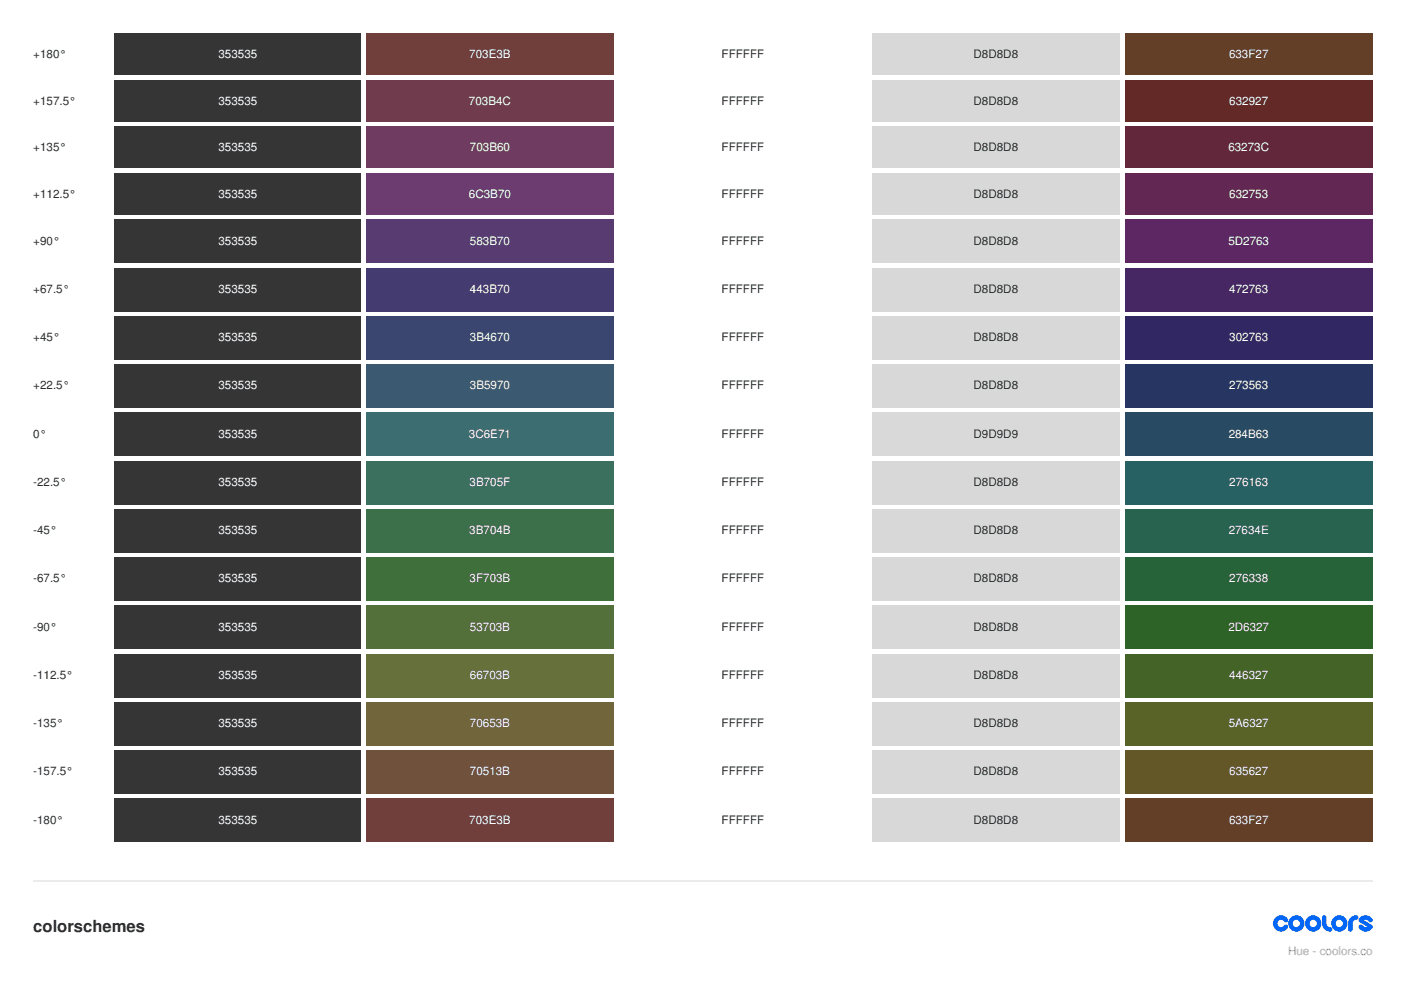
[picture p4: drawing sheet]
<svg xmlns="http://www.w3.org/2000/svg" width="297mm" height="210mm" viewBox="0 0 297 210" stroke-linecap="round" stroke-linejoin="round" font-family="sans-serif">
<path d="M24.3 7.1h52.3v8.8h-52.3z" fill="#353535"/>
<path d="M77.6 7.1h52.6v8.8h-52.6z" fill="#703e3b"/>
<path d="M131.2 7.1h52.6v8.8h-52.6z" fill="#fff"/>
<path d="M184.9 7.1h52.5v8.8h-52.5z" fill="#d8d8d8"/>
<path d="M238.5 7.1h52.5v8.8h-52.5z" fill="#633f27"/>
<path d="M24.3 16.9h52.3v8.9h-52.3z" fill="#353535"/>
<path d="M77.6 16.9h52.6v8.9h-52.6z" fill="#703b4c"/>
<path d="M131.2 16.9h52.6v8.9h-52.6z" fill="#fff"/>
<path d="M184.9 16.9h52.5v8.9h-52.5z" fill="#d8d8d8"/>
<path d="M238.5 16.9h52.5v8.9h-52.5z" fill="#632927"/>
<path d="M24.3 26.8h52.3v8.8h-52.3z" fill="#353535"/>
<path d="M77.6 26.8h52.6v8.8h-52.6z" fill="#703b60"/>
<path d="M131.2 26.8h52.6v8.8h-52.6z" fill="#fff"/>
<path d="M184.9 26.8h52.5v8.8h-52.5z" fill="#d8d8d8"/>
<path d="M238.5 26.8h52.5v8.8h-52.5z" fill="#63273c"/>
<path d="M24.3 36.7h52.3v8.8h-52.3z" fill="#353535"/>
<path d="M77.6 36.7h52.6v8.8h-52.6z" fill="#6c3b70"/>
<path d="M131.2 36.7h52.6v8.8h-52.6z" fill="#fff"/>
<path d="M184.9 36.7h52.5v8.8h-52.5z" fill="#d8d8d8"/>
<path d="M238.5 36.7h52.5v8.8h-52.5z" fill="#632753"/>
<path d="M24.3 46.6h52.3v9.1h-52.3z" fill="#353535"/>
<path d="M77.6 46.6h52.6v9.1h-52.6z" fill="#583b70"/>
<path d="M131.2 46.6h52.6v9.1h-52.6z" fill="#fff"/>
<path d="M184.9 46.6h52.5v9.1h-52.5z" fill="#d8d8d8"/>
<path d="M238.5 46.6h52.5v9.1h-52.5z" fill="#5d2763"/>
<path d="M24.3 56.8h52.3v9.2h-52.3z" fill="#353535"/>
<path d="M77.6 56.8h52.6v9.2h-52.6z" fill="#443b70"/>
<path d="M131.2 56.8h52.6v9.2h-52.6z" fill="#fff"/>
<path d="M184.9 56.8h52.5v9.2h-52.5z" fill="#d8d8d8"/>
<path d="M238.5 56.8h52.5v9.2h-52.5z" fill="#472763"/>
<path d="M24.3 67h52.3v9.2h-52.3z" fill="#353535"/>
<path d="M77.6 67h52.6v9.2h-52.6z" fill="#3b4670"/>
<path d="M131.2 67h52.6v9.2h-52.6z" fill="#fff"/>
<path d="M184.9 67h52.5v9.2h-52.5z" fill="#d8d8d8"/>
<path d="M238.5 67h52.5v9.2h-52.5z" fill="#302763"/>
<path d="M24.3 77.3h52.3v9.1h-52.3z" fill="#353535"/>
<path d="M77.6 77.3h52.6v9.1h-52.6z" fill="#3b5970"/>
<path d="M131.2 77.3h52.6v9.1h-52.6z" fill="#fff"/>
<path d="M184.9 77.3h52.5v9.1h-52.5z" fill="#d8d8d8"/>
<path d="M238.5 77.3h52.5v9.1h-52.5z" fill="#273563"/>
<path d="M24.3 87.5h52.3v9.2h-52.3z" fill="#353535"/>
<path d="M77.6 87.5h52.6v9.2h-52.6z" fill="#3c6e71"/>
<path d="M131.2 87.5h52.6v9.2h-52.6z" fill="#fff"/>
<path d="M184.9 87.5h52.5v9.2h-52.5z" fill="#d9d9d9"/>
<path d="M238.5 87.5h52.5v9.2h-52.5z" fill="#284b63"/>
<path d="M24.3 97.7h52.3v9.2h-52.3z" fill="#353535"/>
<path d="M77.6 97.7h52.6v9.2h-52.6z" fill="#3b705f"/>
<path d="M131.2 97.7h52.6v9.2h-52.6z" fill="#fff"/>
<path d="M184.9 97.7h52.5v9.2h-52.5z" fill="#d8d8d8"/>
<path d="M238.5 97.7h52.5v9.2h-52.5z" fill="#276163"/>
<path d="M24.3 108h52.3v9.1h-52.3z" fill="#353535"/>
<path d="M77.6 108h52.6v9.1h-52.6z" fill="#3b704b"/>
<path d="M131.2 108h52.6v9.1h-52.6z" fill="#fff"/>
<path d="M184.9 108h52.5v9.1h-52.5z" fill="#d8d8d8"/>
<path d="M238.5 108h52.5v9.1h-52.5z" fill="#27634e"/>
<path d="M24.3 118.2h52.3v9.2h-52.3z" fill="#353535"/>
<path d="M77.6 118.2h52.6v9.2h-52.6z" fill="#3f703b"/>
<path d="M131.2 118.2h52.6v9.2h-52.6z" fill="#fff"/>
<path d="M184.9 118.2h52.5v9.2h-52.5z" fill="#d8d8d8"/>
<path d="M238.5 118.2h52.5v9.2h-52.5z" fill="#276338"/>
<path d="M24.3 128.4h52.3v9.2h-52.3z" fill="#353535"/>
<path d="M77.6 128.4h52.6v9.2h-52.6z" fill="#53703b"/>
<path d="M131.2 128.4h52.6v9.2h-52.6z" fill="#fff"/>
<path d="M184.9 128.4h52.5v9.2h-52.5z" fill="#d8d8d8"/>
<path d="M238.5 128.4h52.5v9.2h-52.5z" fill="#2d6327"/>
<path d="M24.3 138.6h52.3v9.2h-52.3z" fill="#353535"/>
<path d="M77.6 138.6h52.6v9.2h-52.6z" fill="#66703b"/>
<path d="M131.2 138.6h52.6v9.2h-52.6z" fill="#fff"/>
<path d="M184.9 138.6h52.5v9.2h-52.5z" fill="#d8d8d8"/>
<path d="M238.5 138.6h52.5v9.2h-52.5z" fill="#446327"/>
<path d="M24.3 148.9h52.3v9.1h-52.3z" fill="#353535"/>
<path d="M77.6 148.9h52.6v9.1h-52.6z" fill="#70653b"/>
<path d="M131.2 148.9h52.6v9.1h-52.6z" fill="#fff"/>
<path d="M184.9 148.9h52.5v9.1h-52.5z" fill="#d8d8d8"/>
<path d="M238.5 148.9h52.5v9.1h-52.5z" fill="#5a6327"/>
<path d="M24.3 159.1h52.3v9.2h-52.3z" fill="#353535"/>
<path d="M77.6 159.1h52.6v9.2h-52.6z" fill="#70513b"/>
<path d="M131.2 159.1h52.6v9.2h-52.6z" fill="#fff"/>
<path d="M184.9 159.1h52.5v9.2h-52.5z" fill="#d8d8d8"/>
<path d="M238.5 159.1h52.5v9.2h-52.5z" fill="#635627"/>
<path d="M24.3 169.3h52.3v9.2h-52.3z" fill="#353535"/>
<path d="M77.6 169.3h52.6v9.2h-52.6z" fill="#703e3b"/>
<path d="M131.2 169.3h52.6v9.2h-52.6z" fill="#fff"/>
<path d="M184.9 169.3h52.5v9.2h-52.5z" fill="#d8d8d8"/>
<path d="M238.5 169.3h52.5v9.2h-52.5z" fill="#633f27"/>
<path d="M7.1 186.8h283.9" fill="none" stroke="#ececec" stroke-width=".35"/>
<g fill="#06f">
<path d="M270.4 194.6a1.72 1.72 0 0 1 2.6 .2 .52 .52 0 0 1-.2 .8 .52 .52 0 0 1-.7-.4 .77 .77 0 0 0-1.1 .1 .77 .77 0 0 0 .2 1.1 .77 .77 0 0 0 1-.2 .48 .48 0 0 1 .7-.1 .48 .48 0 0 1 .1 .7 1.73 1.73 0 0 1-2.5 .3 1.73 1.73 0 0 1-.1-2.5z"/>
<path d="M280.5 194.1h.4l.3 .3v1.4a.77 .77 0 0 0 .8 .8 .48 .48 0 0 1 .5 .4 .48 .48 0 0 1-.5 .5 1.73 1.73 0 0 1-1.7-1.7v-1.3z"/>
<path d="M286.3 194.6l.8-.5h.4a.48 .48 0 0 1 .5 .4 .48 .48 0 0 1-.5 .5 .77 .77 0 0 0-.7 .8v1.2a.48 .48 0 0 1-.5 .5 .48 .48 0 0 1-.5-.5 2.69 2.69 0 0 1 .5-2.4z"/>
<path d="M288.4 194.5a1.72 1.72 0 0 1 2.6 .3 .52 .52 0 0 1-.3 .7 .52 .52 0 0 1-.7-.3l-.5-.2-.3 .1 1.6 1 .2 .2v.5a1.69 1.69 0 0 1-3-.3 .48 .48 0 0 1 .3-.5 .48 .48 0 0 1 .6 .2l.4 .3h.6l-1.8-1.2v-.5z"/>
<path d="M273.1 195.8a1.75 1.75 0 0 0 3.5 0 1.75 1.75 0 0 0-3.5 0zM274.1 195.8a.77 .77 0 0 1 1.5 0 .77 .77 0 0 1-1.5 0z"/>
<path d="M276.7 195.8a1.75 1.75 0 0 0 3.5 0 1.75 1.75 0 0 0-3.5 0zM277.7 195.8a.77 .77 0 0 1 1.5 0 .77 .77 0 0 1-1.5 0z"/>
<path d="M282.2 195.8a1.75 1.75 0 0 0 3.5 0 1.75 1.75 0 0 0-3.5 0zM283.2 195.8a.77 .77 0 0 1 1.5 0 .77 .77 0 0 1-1.5 0z"/>
</g>
<text font-size="3.5" fill="#2d2d2f" x="7.1" y="197.6">colorschemes</text>
<g font-size="2.5" fill="#2d2d2f">
<text x="7.1" y="12.3">+180°</text>
<text x="153" y="12.3">FFFFFF</text>
<text x="206.4" y="12.3">D8D8D8</text>
<text x="7.1" y="22.2">+157.5°</text>
<text x="153" y="22.2">FFFFFF</text>
<text x="206.4" y="22.2">D8D8D8</text>
<text x="7.1" y="32.1">+135°</text>
<text x="153" y="32.1">FFFFFF</text>
<text x="206.4" y="32.1">D8D8D8</text>
<text x="7.1" y="42">+112.5°</text>
<text x="153" y="42">FFFFFF</text>
<text x="206.4" y="42">D8D8D8</text>
<text x="7.1" y="51.9">+90°</text>
<text x="153" y="51.9">FFFFFF</text>
<text x="206.4" y="51.9">D8D8D8</text>
<text x="7.1" y="62.1">+67.5°</text>
<text x="153" y="62.1">FFFFFF</text>
<text x="206.4" y="62.1">D8D8D8</text>
<text x="7.1" y="72.3">+45°</text>
<text x="153" y="72.3">FFFFFF</text>
<text x="206.4" y="72.3">D8D8D8</text>
<text x="7.1" y="82.6">+22.5°</text>
<text x="153" y="82.6">FFFFFF</text>
<text x="206.4" y="82.6">D8D8D8</text>
<text x="7.1" y="92.8">0°</text>
<text x="153" y="92.8">FFFFFF</text>
<text x="206.4" y="92.8">D9D9D9</text>
<text x="7.1" y="103">-22.5°</text>
<text x="153" y="103">FFFFFF</text>
<text x="206.4" y="103">D8D8D8</text>
<text x="7.1" y="113.2">-45°</text>
<text x="153" y="113.2">FFFFFF</text>
<text x="206.4" y="113.2">D8D8D8</text>
<text x="7.1" y="123.5">-67.5°</text>
<text x="153" y="123.5">FFFFFF</text>
<text x="206.4" y="123.5">D8D8D8</text>
<text x="7.1" y="133.7">-90°</text>
<text x="153" y="133.7">FFFFFF</text>
<text x="206.4" y="133.7">D8D8D8</text>
<text x="7.1" y="143.9">-112.5°</text>
<text x="153" y="143.9">FFFFFF</text>
<text x="206.4" y="143.9">D8D8D8</text>
<text x="7.1" y="154.2">-135°</text>
<text x="153" y="154.2">FFFFFF</text>
<text x="206.4" y="154.2">D8D8D8</text>
<text x="7.1" y="164.4">-157.5°</text>
<text x="153" y="164.4">FFFFFF</text>
<text x="206.4" y="164.4">D8D8D8</text>
<text x="7.1" y="174.6">-180°</text>
<text x="153" y="174.6">FFFFFF</text>
<text x="206.4" y="174.6">D8D8D8</text>
</g>
<g font-size="2.5" fill="#fff">
<text x="46.3" y="12.3">353535</text>
<text x="99.5" y="12.3">703E3B</text>
<text x="260.6" y="12.3">633F27</text>
<text x="46.3" y="22.2">353535</text>
<text x="99.4" y="22.2">703B4C</text>
<text x="260.6" y="22.2">632927</text>
<text x="46.3" y="32.1">353535</text>
<text x="99.6" y="32.1">703B60</text>
<text x="260.4" y="32.1">63273C</text>
<text x="46.3" y="42">353535</text>
<text x="99.4" y="42">6C3B70</text>
<text x="260.6" y="42">632753</text>
<text x="46.3" y="51.9">353535</text>
<text x="99.6" y="51.9">583B70</text>
<text x="260.4" y="51.9">5D2763</text>
<text x="46.3" y="62.1">353535</text>
<text x="99.6" y="62.1">443B70</text>
<text x="260.6" y="62.1">472763</text>
<text x="46.3" y="72.3">353535</text>
<text x="99.6" y="72.3">3B4670</text>
<text x="260.6" y="72.3">302763</text>
<text x="46.3" y="82.6">353535</text>
<text x="99.6" y="82.6">3B5970</text>
<text x="260.6" y="82.6">273563</text>
<text x="46.3" y="92.8">353535</text>
<text x="99.4" y="92.8">3C6E71</text>
<text x="260.5" y="92.8">284B63</text>
<text x="46.3" y="103">353535</text>
<text x="99.6" y="103">3B705F</text>
<text x="260.6" y="103">276163</text>
<text x="46.3" y="113.2">353535</text>
<text x="99.5" y="113.2">3B704B</text>
<text x="260.5" y="113.2">27634E</text>
<text x="46.3" y="123.5">353535</text>
<text x="99.6" y="123.5">3F703B</text>
<text x="260.6" y="123.5">276338</text>
<text x="46.3" y="133.7">353535</text>
<text x="99.6" y="133.7">53703B</text>
<text x="260.4" y="133.7">2D6327</text>
<text x="46.3" y="143.9">353535</text>
<text x="99.6" y="143.9">66703B</text>
<text x="260.6" y="143.9">446327</text>
<text x="46.3" y="154.2">353535</text>
<text x="99.6" y="154.2">70653B</text>
<text x="260.5" y="154.2">5A6327</text>
<text x="46.3" y="164.4">353535</text>
<text x="99.6" y="164.4">70513B</text>
<text x="260.6" y="164.4">635627</text>
<text x="46.3" y="174.6">353535</text>
<text x="99.5" y="174.6">703E3B</text>
<text x="260.6" y="174.6">633F27</text>
</g>
<text font-size="2.5" fill="#97969c" x="273.1" y="202.5">Hue - coolors.co</text>
</svg>
